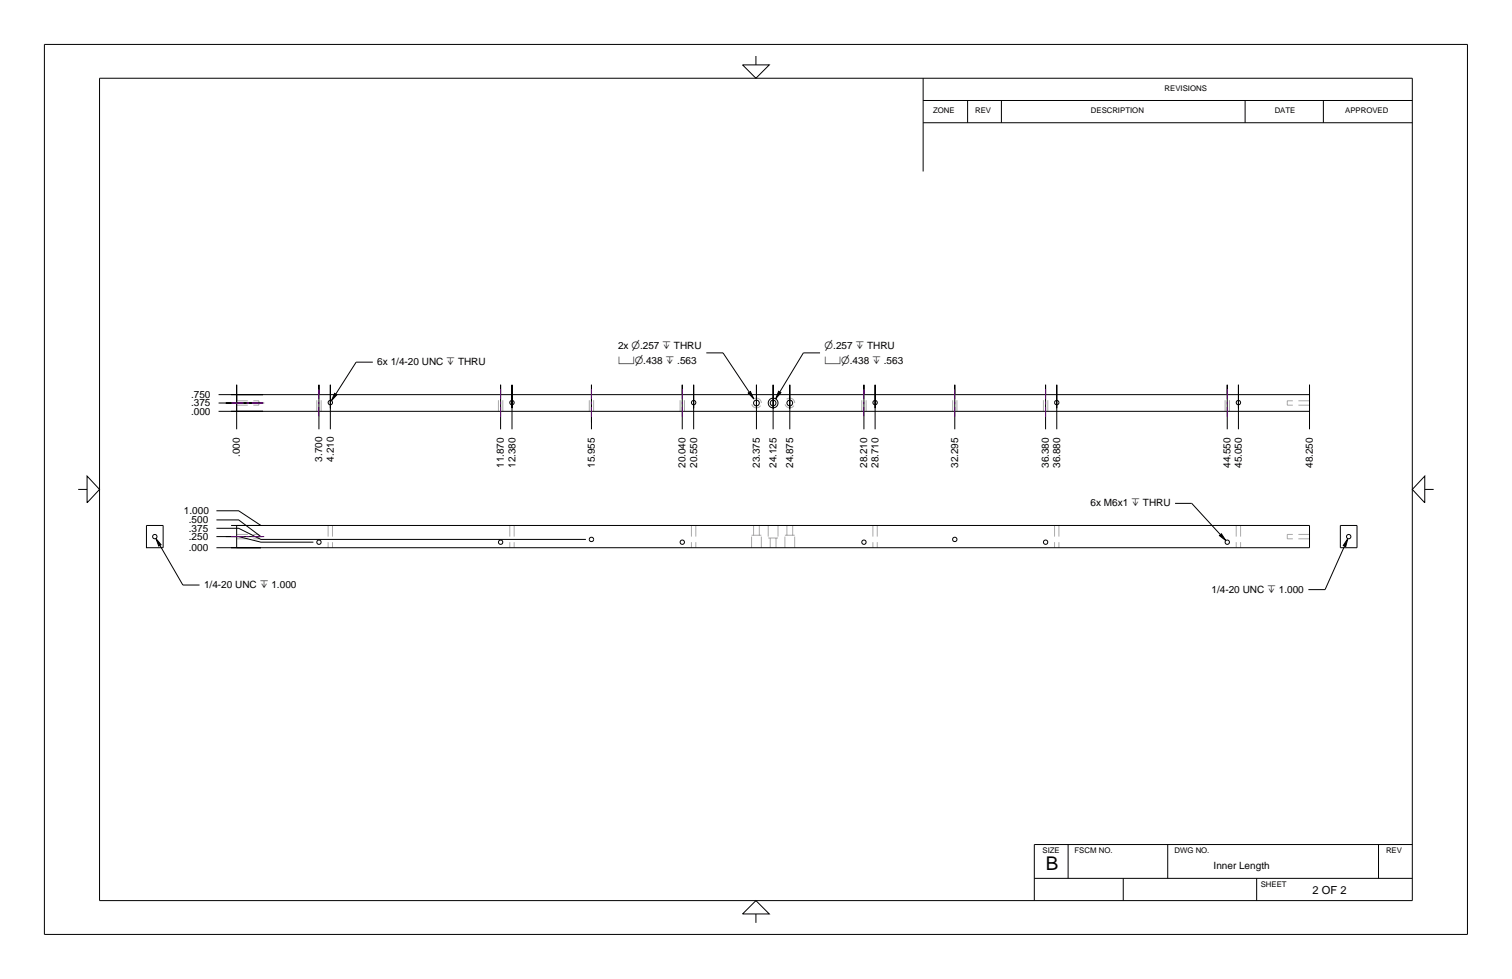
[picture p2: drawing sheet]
<svg xmlns="http://www.w3.org/2000/svg" width="432mm" height="279mm" viewBox="0 0 432 279" stroke-linecap="round" stroke-linejoin="round" font-family="sans-serif">
<g fill="none" stroke="#aaa" stroke-width=".29" stroke-dasharray="3.2 1.6" stroke-linecap="butt">
<path d="M67.6 115.6h6.3M67.6 114.4h6.3M73.9 115v-.6M73.9 115.6v-.6M90.5 117.4v-4.8M91.7 117.4v-4.8M142.3 117.4v-4.8M143.6 117.4v-4.8M168.3 117.4v-4.8M169.5 117.4v-4.8M194.2 117.4v-4.8M195.5 117.4v-4.8"/>
<path d="M217.4 115a1.4 1.4 0 0 0-2-1.2 1.4 1.4 0 0 0-.2 2.3 1.4 1.4 0 0 0 2.2-.8v-.3M226.9 115a1.4 1.4 0 0 0-2-1.2 1.4 1.4 0 0 0-.2 2.3 1.4 1.4 0 0 0 2.2-.8v-.3M246.1 117.4v-4.8M247.4 117.4v-4.8M272.1 117.4v-4.8M273.3 117.4v-4.8M298 117.4v-4.8M299.2 117.4v-4.8M349.9 117.4v-4.8M351.1 117.4v-4.8M367.6 114.4v1.2M374 114.4h-6.4"/>
<path d="M374 115.6h-6.4M67.6 153.8h6.3M67.6 152.5h6.3M73.9 153.8v-1.3M93.7 150v6.3M95 150v6.3M145.6 150v6.3M146.8 150v6.3M197.5 150v6.3M198.7 150v6.3M214.6 156.3v-3.5M215.2 152.8v-2.8"/>
<path d="M216 152.8h-1.4M216.9 152.8v-2.8M217.4 156.3v-3.5M217.4 152.8h-1.4M219.4 153.5h2.8M219.4 150v3.5M220 153.5v2.8M221.6 153.5v2.8M222.2 150v3.5M224.2 156.3v-3.5M224.7 152.8v-2.8M225.6 152.8h-1.4"/>
<path d="M226.4 152.8v-2.8M226.9 152.8h-1.3M226.9 156.3v-3.5M249.3 150v6.3M250.5 150v6.3M301.2 150v6.3M302.4 150v6.3M353 150v6.3M354.3 150v6.3M367.6 153.1v.7M367.6 152.5v.6M374 152.5h-6.4"/>
<path d="M374 153.8h-6.4"/>
</g>
<g fill="none" stroke="#000" stroke-width=".29">
<path d="M12.7 12.7h406.4v254h-406.4zM212.1 18.5h7.6l-3.8 3.8zM215.9 16v2.5M28.4 22.3h374.9v234.7h-374.9zM263.6 28.7h139.7M263.6 35h139.7M263.6 22.3v26.6M276.3 28.7v6.3M286 28.7v6.3M355.6 28.7v6.3M377.9 28.7v6.3M62.4 115h12.7h-10.6"/>
<path d="M62.4 117.4h12.7h-9.1M62.4 112.6h12.7h-9.1M67.6 114.2v-4.4v12.7M67.6 112.6h306.4v4.8h-306.4zM91.1 112.7v-2.9v12.7M94.3 116.5v-6.7v12.7M95.6 112.2l.6 .4-1.5 1.8zM106.5 103.4h-4.8l-5.8 9M143 112.7v-2.9v12.7M146.2 116.5v-6.7v12.7M194.8 112.7v-2.9v12.7M198.1 116.5v-6.7v12.7"/>
<path d="M201.7 100.7h4.8l7.5 11.3M213.7 112.2l.6-.5 1 2.2zM216 116.6v-6.8v12.7M220.8 116.6v-6.8v12.7M222.4 111.7l.6 .4-1.5 1.7zM225.6 116.6v-6.8v12.7M234.2 100.7h-4.8l-6.7 11.2M246.7 112.7v-2.9v12.7M249.9 116.5v-6.7v12.7M272.7 112.7v-2.9v12.7M298.6 112.7v-2.9v12.7M301.8 116.5v-6.7v12.7"/>
<path d="M350.5 112.7v-2.9v12.7M353.7 116.5v-6.7v12.7M374 114.2v-4.4v12.7M22.3 139.7h2.6M24.9 135.9l3.5 3.8-3.5 3.8zM168.9 120.5v-10.7v12.7M406.9 135.9v7.6l-3.6-3.8zM406.9 139.7h2.5M41.8 150h4.8v6.3h-4.8zM44.5 153.7l1.5 1.8-.7 .4zM45.7 155.7l6.5 11.3h4.8M61.8 150.8h6.4l6.3 3.1h92.8"/>
<path d="M61.8 153.1h6.4l6.3 1.6h15M61.8 148.4h6.4l6.3 4.7h-10M61.8 156.3h12.7h-8.5M61.8 145.8h6.4l6.3 4.2h-8.5M67.6 150h306.4v6.3h-306.4zM335.6 143.7h4.7l8.2 8.9M348.3 152.9l.5-.6 1.3 2zM382.8 150h4.7v6.3h-4.7zM384 155.8l-5.6 12.5h-4.7M384.9 153.7l-.6 2.3-.7-.3zM215.9 257l3.8 3.8h-7.6zM295.4 250.7h107.9"/>
<path d="M305 241v9.7M320.8 250.7v6.3M333.5 241v9.7M358.9 250.7v6.3M393.7 241v9.7M403.3 241h-107.9v16M215.9 260.8v2.6"/>
<circle cx="94.3" cy="114.9" r=".62"/>
<circle cx="146.2" cy="114.9" r=".62"/>
<circle cx="198.1" cy="114.9" r=".62"/>
<circle cx="216" cy="115" r=".82"/>
<circle cx="220.8" cy="115" r="1.4"/>
<circle cx="220.8" cy="115" r=".82"/>
<circle cx="225.6" cy="115" r=".82"/>
<circle cx="249.9" cy="114.9" r=".62"/>
<circle cx="301.8" cy="114.9" r=".62"/>
<circle cx="353.7" cy="114.9" r=".62"/>
<circle cx="44.2" cy="153.2" r=".62"/>
<circle cx="91.1" cy="154.7" r=".62"/>
<circle cx="143" cy="154.7" r=".62"/>
<circle cx="168.9" cy="153.9" r=".62"/>
<circle cx="194.9" cy="154.7" r=".62"/>
<circle cx="246.7" cy="154.7" r=".62"/>
<circle cx="272.7" cy="153.9" r=".62"/>
<circle cx="298.6" cy="154.7" r=".62"/>
<circle cx="350.5" cy="154.7" r=".62"/>
<circle cx="385.2" cy="153.2" r=".62"/>
</g>
<g fill="none" stroke="#801196" stroke-width=".29">
<path d="M66.1 115h3.5M70.4 115h.7M71.9 115h3.6M91.1 111.1v2.8M91.1 114.6v.8M91.1 116.2v2.7M143 111.1v2.8M143 114.6v.8M143 116.2v2.7M168.9 111.1v2.8M168.9 114.6v.8M168.9 116.2v2.7"/>
<path d="M194.8 111.1v2.8M194.8 114.6v.8M194.8 116.2v2.7M246.7 111.1v2.8M246.7 114.6v.8M246.7 116.2v2.7M272.7 111.1v2.8M272.7 114.6v.8M272.7 116.2v2.7M298.6 111.1v2.8M298.6 114.6v.8M298.6 116.2v2.7"/>
<path d="M350.5 111.1v2.8M350.5 114.6v.8M350.5 116.2v2.7M66.1 153.1h3.5M70.4 153.1h.7M71.9 153.1h3.6"/>
</g>
<g fill="#000">
<path d="M44.6 153.8l.7 2.1 .7-.5zM384.9 153.8l-1.3 1.9 .7 .3z"/>
<path d="M95.6 112.3l-.9 2 1.5-1.7z" fill-rule="evenodd"/>
<path d="M213.7 112.2l1.5 1.6-.9-2z" fill-rule="evenodd"/>
<path d="M222.4 111.7l-.8 2.1 1.1-1.3a.39 .39 0 0 0 .3-.5 .39 .39 0 0 0-.5-.3z" fill-rule="evenodd"/>
<path d="M348.3 152.9l1.8 1.4-1.3-1.9z" fill-rule="evenodd"/>
</g>
<text font-size="5.4" x="298.7" y="248.4">B</text>
<text font-size="3.2" x="374.8" y="255.1">2 OF 2</text>
<g font-size="2.9">
<text x="176.5" y="99.5">2x n.257 x THRU</text>
<text x="235.5" y="99.5">n.257 x THRU</text>
<text x="107.8" y="104.2">6x 1/4-20 UNC x THRU</text>
<text x="176.5" y="103.8">vn.438 x .563</text>
<text x="235.5" y="103.8">vn.438 x .563</text>
<text x="54.5" y="113.6">.750</text>
<text x="54.5" y="118.3">.000</text>
<text x="54.5" y="116">.375</text>
<text x="68.5" y="130.4" transform="rotate(-90 68.5 130.4)">.000</text>
<text x="92" y="131.8" transform="rotate(-90 92 131.8)">3.700</text>
<text x="95.3" y="131.8" transform="rotate(-90 95.3 131.8)">4.210</text>
<text x="143.9" y="133.6" transform="rotate(-90 143.9 133.6)">11.870</text>
<text x="147.2" y="133.6" transform="rotate(-90 147.2 133.6)">12.380</text>
<text x="169.9" y="133.6" transform="rotate(-90 169.9 133.6)">15.955</text>
<text x="195.8" y="133.6" transform="rotate(-90 195.8 133.6)">20.040</text>
<text x="199.1" y="133.6" transform="rotate(-90 199.1 133.6)">20.550</text>
<text x="217" y="133.6" transform="rotate(-90 217 133.6)">23.375</text>
<text x="221.7" y="133.6" transform="rotate(-90 221.7 133.6)">24.125</text>
<text x="226.5" y="133.6" transform="rotate(-90 226.5 133.6)">24.875</text>
<text x="247.7" y="133.6" transform="rotate(-90 247.7 133.6)">28.210</text>
<text x="250.9" y="133.6" transform="rotate(-90 250.9 133.6)">28.710</text>
<text x="273.6" y="133.6" transform="rotate(-90 273.6 133.6)">32.295</text>
<text x="299.6" y="133.6" transform="rotate(-90 299.6 133.6)">36.380</text>
<text x="302.7" y="133.6" transform="rotate(-90 302.7 133.6)">36.880</text>
<text x="351.4" y="133.6" transform="rotate(-90 351.4 133.6)">44.550</text>
<text x="354.6" y="133.6" transform="rotate(-90 354.6 133.6)">45.050</text>
<text x="374.9" y="133.6" transform="rotate(-90 374.9 133.6)">48.250</text>
<text x="52.5" y="146.7">1.000</text>
<text x="53.9" y="149.3">.500</text>
<text x="311.4" y="144.5">6x M6x1 x THRU</text>
<text x="53.9" y="154.1">.250</text>
<text x="53.9" y="151.7">.375</text>
<text x="53.9" y="157.3">.000</text>
<text x="58.3" y="167.9">1/4-20 UNC x 1.000</text>
<text x="346" y="169.2">1/4-20 UNC x 1.000</text>
</g>
<text font-size="2.8" x="346.6" y="248.1">Inner Length</text>
<g font-size="2.2">
<text x="332.6" y="26">REVISIONS</text>
<text x="266.5" y="32.2">ZONE</text>
<text x="278.5" y="32.2">REV</text>
<text x="311.6" y="32.2">DESCRIPTION</text>
<text x="364" y="32.2">DATE</text>
<text x="384.2" y="32.2">APPROVED</text>
<text x="297.7" y="243.4">SIZE</text>
<text x="306.9" y="243.4">FSCM NO.</text>
<text x="335.4" y="243.4">DWG NO.</text>
<text x="395.8" y="243.4">REV</text>
<text x="360" y="253.2">SHEET</text>
</g>
</svg>
